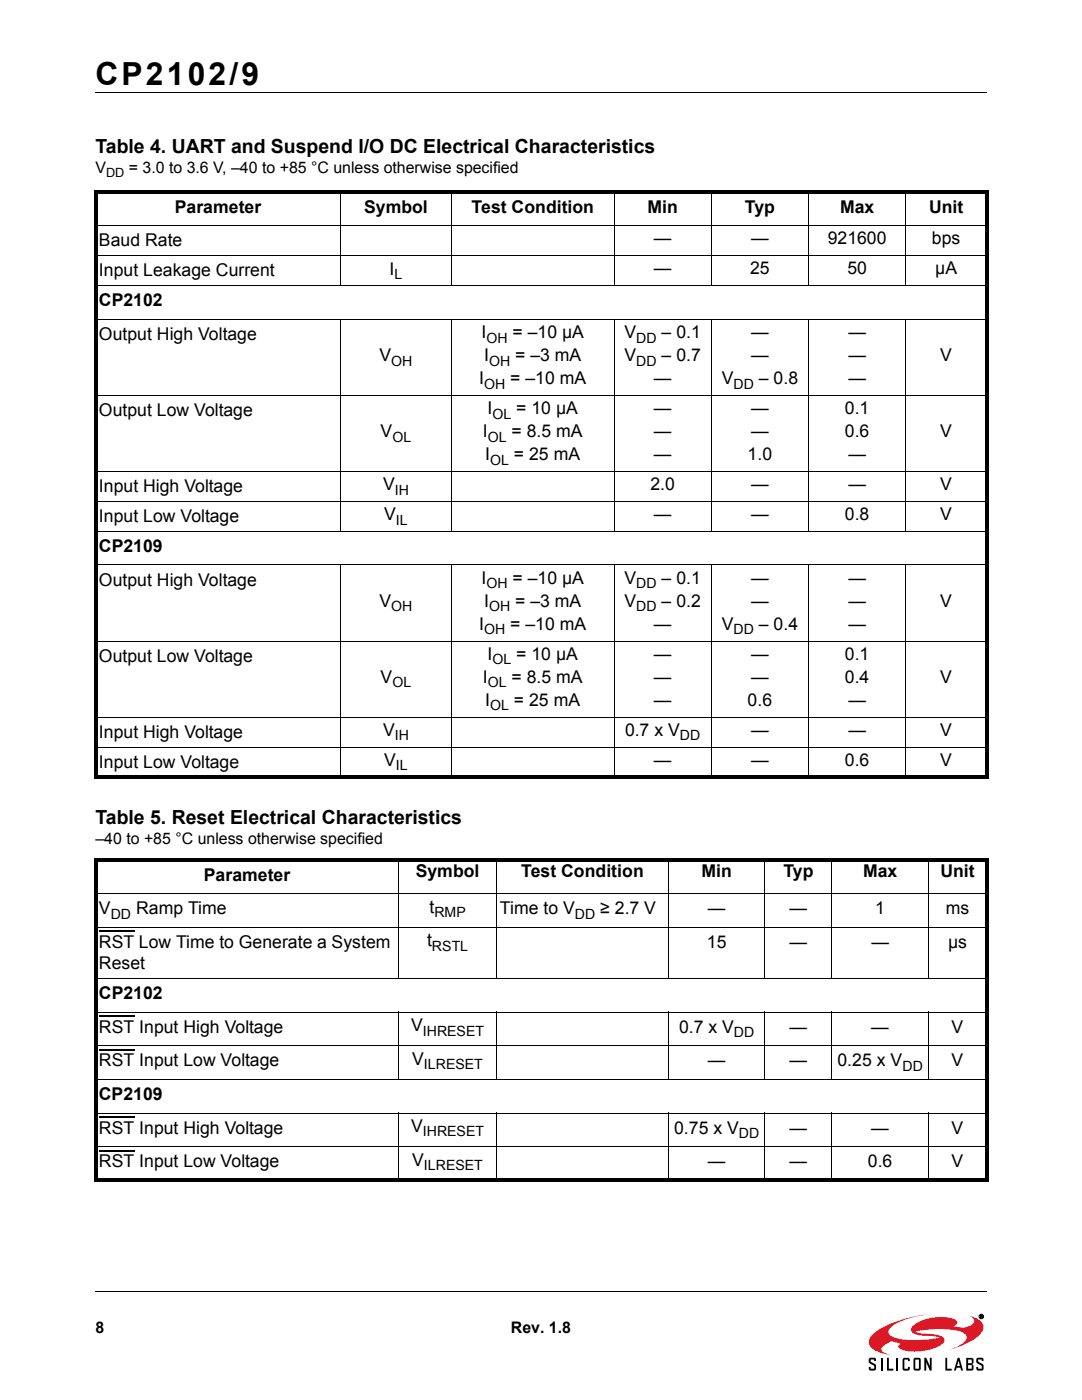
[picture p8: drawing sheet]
<svg xmlns="http://www.w3.org/2000/svg" width="216mm" height="279mm" viewBox="0 0 216 279" stroke-linecap="round" stroke-linejoin="round" font-family="sans-serif">
<path d="M19 18.4h177.8M19.1 257.8h177.8" fill="none" stroke="#000" stroke-width=".2"/>
<path d="M172.3 258.6h25v18.7h-25z" fill="#fff"/>
<path d="M174.3 266.1a21.4 21.4 0 0 1 9.7-3.6l1.5-.2a16.9 16.9 0 0 0-7.6 2.5 1.05 1.05 0 0 0-.6 1 1.05 1.05 0 0 0 .7 .9 17 17 0 0 0 8.9 .4l.6-.1a11.4 11.4 0 0 0-3.8-.5h-.4a1.42 1.42 0 0 1-1.6-1.2 2.83 2.83 0 0 1 1.9-1.6 9.2 9.2 0 0 1 7-.3 .65 .65 0 0 1 .4 .7 .65 .65 0 0 1-.7 .5l-.1 .1a4.3 4.3 0 0 0 3.3-.1 .97 .97 0 0 0 .9-.9 .97 .97 0 0 0-.8-1l-.3-.1 .5 .1a2.73 2.73 0 0 1 2.5 2.3 5.4 5.4 0 0 1-3.4 3.1l-3.8 1.4a6.3 6.3 0 0 0 3.8-2.3 1.39 1.39 0 0 0-1.4-1.5 21.1 21.1 0 0 0-8.9 0l1.1 .4a10.3 10.3 0 0 1 4.4 .7 .81 .81 0 0 1-.1 1.5 10.1 10.1 0 0 1-8.3 .9l-.5-.5 .5-.6-1.9-.4-.6 .3a1.81 1.81 0 0 0-1.3 1.4l.6 .6 1.2 .4-1.6-.3a3.4 3.4 0 0 1-2.7-2 2.19 2.19 0 0 1 .9-2z" fill="#da1826"/>
<g fill="none" stroke="#000" stroke-width=".2">
<path d="M68 38v19.1M90.1 38v19.1M122.6 38v19.1M141.9 38v19.1M161.4 38v19.1M180.7 38v19.1M18.7 45h178.5M18.7 51h178.5M18.7 57h178.5M18.7 63.7h178.5M18.7 78.9h178.5M68 63.7v42.4"/>
<path d="M90.1 63.7v42.4M122.6 63.7v42.4M141.9 63.7v42.4M161.4 63.7v42.4M180.7 63.7v42.4M18.7 94.1h178.5M18.7 100.1h178.5M18.7 106.1h178.5M18.7 112.8h178.5M68 112.7v42.7M90.1 112.7v42.7M122.6 112.7v42.7"/>
<path d="M141.9 112.7v42.7M161.4 112.7v42.7M180.7 112.7v42.7M18.7 127.9h178.5M18.7 143.1h178.5M18.7 149.1h178.5M18.7 178.4h178.5M79.6 171.3v24.1M99.1 171.3v24.1M133.4 171.3v24.1M152.6 171.3v24.1M166 171.3v24.1"/>
<path d="M185.3 171.3v24.1M18.7 185.1h178.5M18.7 195.3h178.5M18.7 202h178.5M18.7 208.7h178.5M18.7 215.4h178.5M79.6 201.9v13.6M99.1 201.9v13.6M133.4 201.9v13.6M152.6 201.9v13.6M166 201.9v13.6M185.3 201.9v13.6"/>
<path d="M18.7 222.1h178.5M18.7 228.8h178.5M79.6 222v13.9M99.1 222v13.9M133.4 222v13.9M152.6 222v13.9M166 222v13.9M185.3 222v13.9M195.6 262.5h.4l-.1 .2 .2 .3-.4-.2-.1 .2zM195.7 262.5l.3 .1-.3 .1z"/>
<circle cx="195.8" cy="262.7" r=".45"/>
</g>
<g fill="#000">
<path d="M18.7 38h178.5v.7h-178.5zM18.7 154.8h178.5v.7h-178.5zM18.7 38.7h.7v116h-.7zM196.5 38.7h.7v116h-.7zM18.7 171.3h178.5v.7h-178.5zM18.7 235.2h178.5v.7h-178.5zM18.7 172h.7v63.2h-.7zM196.5 172h.7v63.2h-.7zM173.5 271h.9l.4 .1v.5h-.4v-.3h-.7v.2v.2l1 .6 .1 .2v.7l-.2 .3h-1.1l-.1-.7h.3v.4h.7v-.6l-.1-.1a1.14 1.14 0 0 1-1-.7v-.5zM177 271h.4v2.2h.9v.3h-1.3zM180.1 271.2l.4-.2h.7l.3 .2v.4h-.3v-.3h-.7v1.9h.7v-.4h.3v.4l-.1 .3h-.9l-.4-.1zM184.4 271h.4l.7 1.6v-1.6h.4v2.5h-.4l-.7-1.6v1.6h-.4z"/>
<path d="M188.6 271h.4v2.2h.9v.3h-1.3zM195 271h.9l.3 .1v.5h-.3v-.3h-.7v.2v.2l1 .6 .1 .3v.6l-.2 .3h-1.1l-.2-.7h.4v.4h.7v-.6l-.2-.1a1.14 1.14 0 0 1-.9-.7v-.5z"/>
<path d="M182.3 271.2v2.1l.3 .2h.9l.2-.3v-2l-.3-.2h-.8zM182.6 271.3h.8v1.9h-.8z"/>
<path d="M191.1 271l-.8 2.5h.4l.2-.5h.7l.2 .5h.4l-.8-2.5zM191.3 271.6l.2 1h-.5z"/>
<path d="M192.8 271v2.5h1.3l.2-.3v-.7l-.3-.2 .3-.3-.1-.8-.3-.2zM193.2 271.3h.7v.8h-.7zM193.2 272.4h.7v.8h-.7z"/>
<path d="M195.6 262.5h.4l-.1 .2 .2 .3-.4-.2-.1 .2zM195.7 262.5v.2l.3-.1z"/>
</g>
<path d="M175.9 271v2.5M179 271v2.5" fill="none" stroke="#000" stroke-width=".36"/>
<path d="M19.7 185.9h7.1M19.7 202.8h7.1M19.7 209.5h7.1M19.7 222.9h7.1M19.7 229.6h7.1" fill="none" stroke="#000" stroke-width=".25"/>
<text font-size="6.3" x="19" y="16.9">CP2102/9</text>
<g font-size="3.9">
<text x="19" y="30.5">Table 4. UART and Suspend I/O DC Electrical Characteristics</text>
<text x="19" y="164.4">Table 5. Reset Electrical Characteristics</text>
</g>
<g font-size="3.5">
<text x="34.9" y="42.4">Parameter</text>
<text x="72.6" y="42.4">Symbol</text>
<text x="94.1" y="42.4">Test Condition</text>
<text x="129.2" y="42.4">Min</text>
<text x="148.7" y="42.4">Typ</text>
<text x="167.6" y="42.4">Max</text>
<text x="185.4" y="42.4">Unit</text>
<text x="19.7" y="49.2">Baud Rate</text>
<text x="130.5" y="48.8">—</text>
<text x="149.9" y="48.8">—</text>
<text x="165.2" y="48.8">921600</text>
<text x="186" y="48.8">bps</text>
<text x="19.7" y="55.1">Input Leakage Current</text>
<text x="77.7" y="54.8">I</text>
<text x="130.5" y="54.8">—</text>
<text x="149.7" y="54.8">25</text>
<text x="169.1" y="54.8">50</text>
<text x="186.6" y="54.8">µA</text>
<text x="19.7" y="61.1">CP2102</text>
<text x="19.7" y="67.8">Output High Voltage</text>
<text x="96.1" y="67.5">I</text>
<text x="102.3" y="67.5">= –10 µA</text>
<text x="124.6" y="67.5">V</text>
<text x="132" y="67.5">– 0.1</text>
<text x="149.9" y="67.5">—</text>
<text x="169.3" y="67.5">—</text>
<text x="75.7" y="72.1">V</text>
<text x="95.6" y="76.7">I</text>
<text x="96.6" y="72.1">I</text>
<text x="101.8" y="76.7">= –10 mA</text>
<text x="102.8" y="72.1">= –3 mA</text>
<text x="124.6" y="72.1">V</text>
<text x="130.5" y="76.7">—</text>
<text x="132" y="72.1">– 0.7</text>
<text x="144" y="76.7">V</text>
<text x="149.9" y="72.1">—</text>
<text x="151.4" y="76.7">– 0.8</text>
<text x="169.3" y="72.1">—</text>
<text x="169.3" y="76.7">—</text>
<text x="187.6" y="72.1">V</text>
<text x="19.7" y="83">Output Low Voltage</text>
<text x="97.3" y="82.7">I</text>
<text x="103" y="82.7">= 10 µA</text>
<text x="130.5" y="82.7">—</text>
<text x="149.9" y="82.7">—</text>
<text x="168.6" y="82.6">0.1</text>
<text x="75.9" y="87.2">V</text>
<text x="96.3" y="87.2">I</text>
<text x="102.1" y="87.2">= 8.5 mA</text>
<text x="130.5" y="87.2">—</text>
<text x="149.9" y="87.2">—</text>
<text x="168.6" y="87.2">0.6</text>
<text x="187.6" y="87.2">V</text>
<text x="96.8" y="91.8">I</text>
<text x="102.6" y="91.8">= 25 mA</text>
<text x="130.5" y="91.8">—</text>
<text x="149.2" y="91.8">1.0</text>
<text x="169.3" y="91.8">—</text>
<text x="19.7" y="98.2">Input High Voltage</text>
<text x="76.4" y="97.8">V</text>
<text x="129.8" y="97.8">2.0</text>
<text x="149.9" y="97.8">—</text>
<text x="169.3" y="97.8">—</text>
<text x="187.6" y="97.8">V</text>
<text x="19.7" y="104.2">Input Low Voltage</text>
<text x="76.7" y="103.8">V</text>
<text x="130.5" y="103.8">—</text>
<text x="149.9" y="103.8">—</text>
<text x="168.6" y="103.8">0.8</text>
<text x="187.6" y="103.8">V</text>
<text x="19.7" y="110.2">CP2109</text>
<text x="19.7" y="116.9">Output High Voltage</text>
<text x="96.1" y="116.5">I</text>
<text x="102.3" y="116.5">= –10 µA</text>
<text x="124.6" y="116.5">V</text>
<text x="132" y="116.5">– 0.1</text>
<text x="149.9" y="116.5">—</text>
<text x="169.3" y="116.5">—</text>
<text x="75.7" y="121.1">V</text>
<text x="95.6" y="125.7">I</text>
<text x="96.6" y="121.1">I</text>
<text x="101.8" y="125.7">= –10 mA</text>
<text x="102.8" y="121.1">= –3 mA</text>
<text x="124.6" y="121.1">V</text>
<text x="130.5" y="125.7">—</text>
<text x="132" y="121.1">– 0.2</text>
<text x="144" y="125.7">V</text>
<text x="149.9" y="121.1">—</text>
<text x="151.4" y="125.7">– 0.4</text>
<text x="169.3" y="121.1">—</text>
<text x="169.3" y="125.7">—</text>
<text x="187.6" y="121.1">V</text>
<text x="97.3" y="131.7">I</text>
<text x="103" y="131.7">= 10 µA</text>
<text x="130.5" y="131.7">—</text>
<text x="149.9" y="131.7">—</text>
<text x="168.6" y="131.7">0.1</text>
<text x="19.7" y="132.1">Output Low Voltage</text>
<text x="75.9" y="136.3">V</text>
<text x="96.3" y="136.3">I</text>
<text x="102.1" y="136.3">= 8.5 mA</text>
<text x="130.5" y="136.3">—</text>
<text x="149.9" y="136.3">—</text>
<text x="168.6" y="136.3">0.4</text>
<text x="187.6" y="136.3">V</text>
<text x="96.8" y="140.9">I</text>
<text x="102.6" y="140.9">= 25 mA</text>
<text x="130.5" y="140.9">—</text>
<text x="149.2" y="140.9">0.6</text>
<text x="169.3" y="140.9">—</text>
<text x="19.7" y="147.2">Input High Voltage</text>
<text x="76.4" y="146.9">V</text>
<text x="124.7" y="146.9">0.7 x V</text>
<text x="149.9" y="146.9">—</text>
<text x="169.3" y="146.9">—</text>
<text x="187.6" y="146.9">V</text>
<text x="19.7" y="153.2">Input Low Voltage</text>
<text x="76.7" y="152.9">V</text>
<text x="130.5" y="152.9">—</text>
<text x="149.9" y="152.9">—</text>
<text x="168.6" y="152.9">0.6</text>
<text x="187.6" y="152.9">V</text>
<text x="40.7" y="175.8">Parameter</text>
<text x="83" y="175.1">Symbol</text>
<text x="104" y="175.1">Test Condition</text>
<text x="140" y="175.1">Min</text>
<text x="156.3" y="175.1">Typ</text>
<text x="172.2" y="175.1">Max</text>
<text x="187.6" y="175.1">Unit</text>
<text x="19.7" y="182.5">V</text>
<text x="27.2" y="182.5">Ramp Time</text>
<text x="85.7" y="182.1">t</text>
<text x="99.8" y="182.5">Time to V</text>
<text x="119.8" y="182.5">≥ 2.7 V</text>
<text x="141.2" y="182.5">—</text>
<text x="157.5" y="182.5">—</text>
<text x="174.6" y="182.5">1</text>
<text x="188.7" y="182.5">ms</text>
<text x="19.7" y="189.2">RST Low Time to Generate a System</text>
<text x="85.2" y="188.9">t</text>
<text x="141.1" y="189.2">15</text>
<text x="157.5" y="189.2">—</text>
<text x="173.9" y="189.2">—</text>
<text x="189.2" y="189.2">µs</text>
<text x="19.7" y="193.4">Reset</text>
<text x="19.7" y="199.4">CP2102</text>
<text x="19.7" y="206.1">RST Input High Voltage</text>
<text x="82" y="205.8">V</text>
<text x="135.5" y="206.1">0.7 x V</text>
<text x="157.5" y="206.1">—</text>
<text x="173.9" y="206.1">—</text>
<text x="189.9" y="206.1">V</text>
<text x="19.7" y="212.8">RST Input Low Voltage</text>
<text x="82.3" y="212.5">V</text>
<text x="141.2" y="212.8">—</text>
<text x="157.5" y="212.8">—</text>
<text x="167.1" y="212.8">0.25 x V</text>
<text x="189.9" y="212.8">V</text>
<text x="19.7" y="219.5">CP2109</text>
<text x="19.7" y="226.3">RST Input High Voltage</text>
<text x="82" y="225.9">V</text>
<text x="134.5" y="226.3">0.75 x V</text>
<text x="157.5" y="226.3">—</text>
<text x="173.9" y="226.3">—</text>
<text x="189.9" y="226.3">V</text>
<text x="19.7" y="232.9">RST Input Low Voltage</text>
<text x="82.3" y="232.6">V</text>
<text x="141.2" y="232.9">—</text>
<text x="157.5" y="232.9">—</text>
<text x="173.2" y="232.9">0.6</text>
<text x="189.9" y="232.9">V</text>
</g>
<g font-size="3.2">
<text x="19" y="34.6">V</text>
<text x="25.7" y="34.6">= 3.0 to 3.6 V, –40 to +85 °C unless otherwise specified</text>
<text x="19" y="168.5">–40 to +85 °C unless otherwise specified</text>
<text x="19" y="266">8</text>
<text x="102" y="266">Rev. 1.8</text>
</g>
<g font-size="2.8">
<text x="78.7" y="55.7">L</text>
<text x="97" y="68.4">OH</text>
<text x="127" y="68.4">DD</text>
<text x="78.1" y="73">OH</text>
<text x="96.6" y="77.5">OH</text>
<text x="97.6" y="73">OH</text>
<text x="127" y="73">DD</text>
<text x="146.4" y="77.5">DD</text>
<text x="98.3" y="83.5">OL</text>
<text x="78.3" y="88.1">OL</text>
<text x="97.3" y="88.1">OL</text>
<text x="97.8" y="92.7">OL</text>
<text x="78.8" y="98.7">IH</text>
<text x="79" y="104.7">IL</text>
<text x="97" y="117.4">OH</text>
<text x="127" y="117.4">DD</text>
<text x="78.1" y="122">OH</text>
<text x="97.6" y="122">OH</text>
<text x="127" y="122">DD</text>
<text x="96.6" y="126.6">OH</text>
<text x="146.4" y="126.6">DD</text>
<text x="78.3" y="137.2">OL</text>
<text x="97.3" y="137.2">OL</text>
<text x="98.3" y="132.6">OL</text>
<text x="97.8" y="141.8">OL</text>
<text x="78.8" y="147.7">IH</text>
<text x="135.7" y="147.7">DD</text>
<text x="79" y="153.8">IL</text>
<text x="22.1" y="183.4">DD</text>
<text x="86.7" y="183">RMP</text>
<text x="114.7" y="183.4">DD</text>
<text x="86.2" y="189.7">RSTL</text>
<text x="84.4" y="206.7">IHRESET</text>
<text x="146.5" y="207">DD</text>
<text x="84.6" y="213.4">ILRESET</text>
<text x="180.1" y="213.7">DD</text>
<text x="84.4" y="226.8">IHRESET</text>
<text x="147.4" y="227.1">DD</text>
<text x="84.6" y="233.5">ILRESET</text>
</g>
<text font-size="2.5" x="21.2" y="35.4">DD</text>
</svg>
